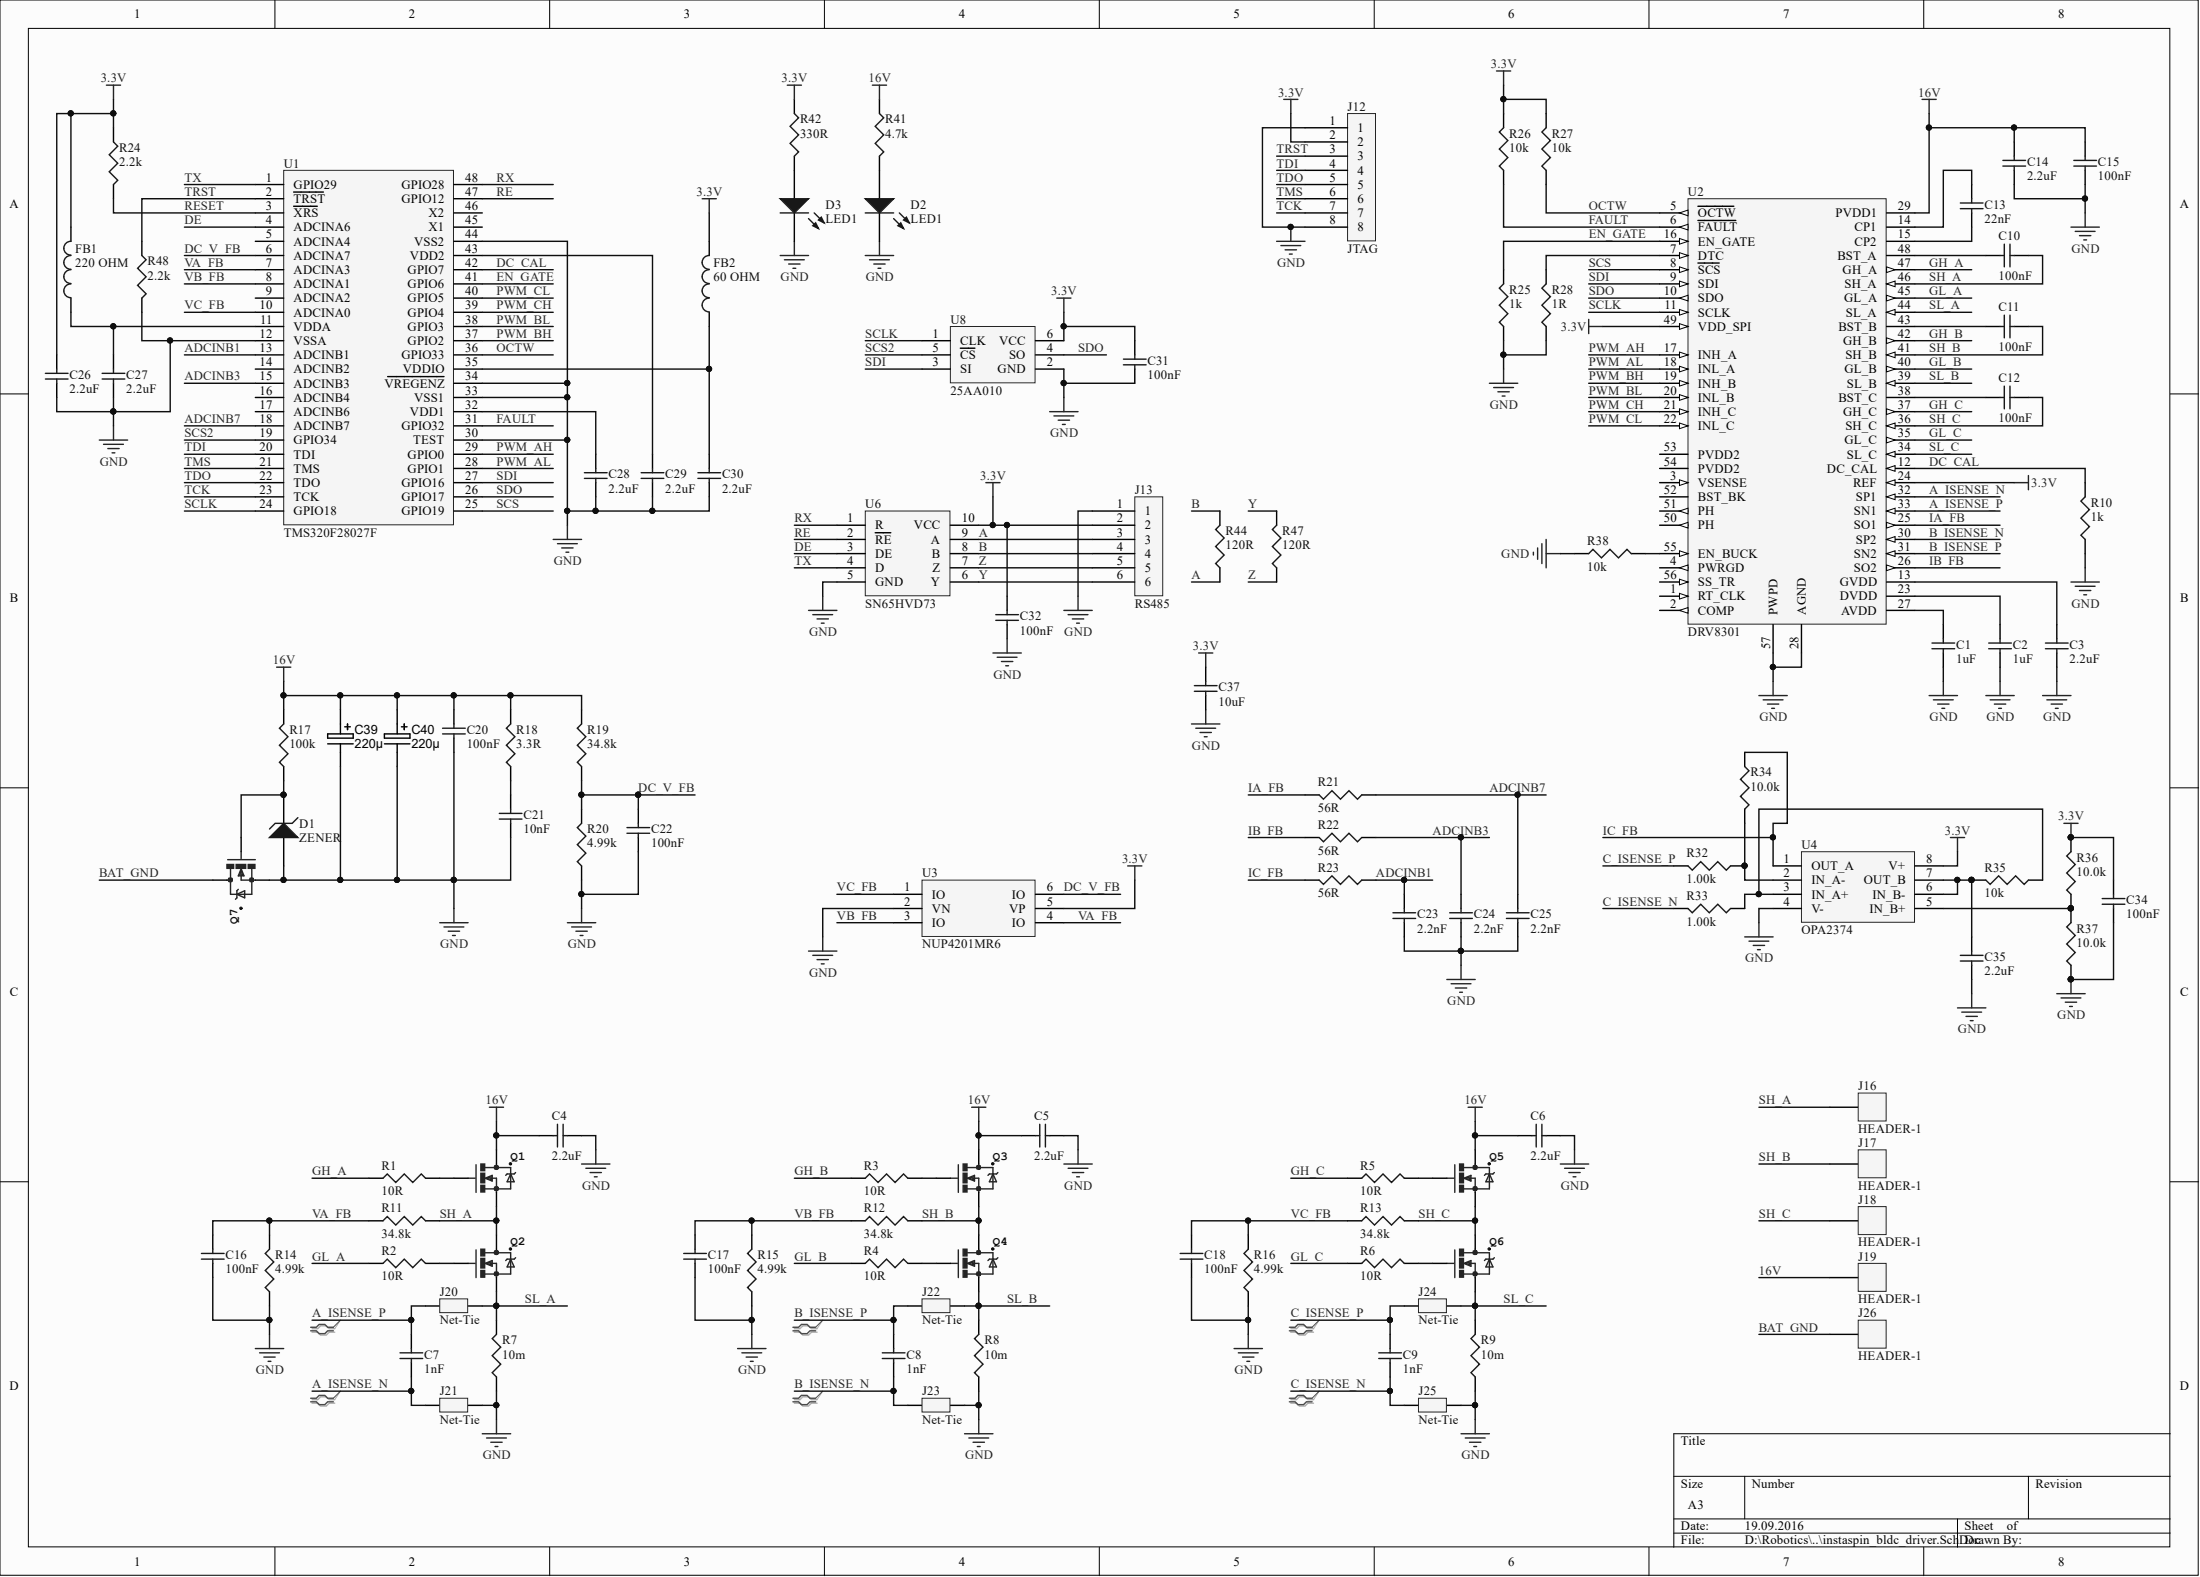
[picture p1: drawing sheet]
# Altium project instaspin_bldc_driver.PrjPcb
1 sheet, 107 parts. Net scope: global (net labels, ports and power ports of the same name join across sheets).
Board file: instaspin_bldc_driver.PcbDoc

## Sheet instaspin_bldc_driver.SchDoc
size A3

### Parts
C1  1uF  [1608[0603]]
C2  1uF  [1608[0603]]
C3  2.2uF  [1608[0603]]
C4  2.2uF  [C1206]
C5  2.2uF  [C1206]
C6  2.2uF  [C1206]
C7  1nF  [1608[0603]]
C8  1nF  [1608[0603]]
C9  1nF  [1608[0603]]
C10  100nF  [1608[0603]]
C11  100nF  [1608[0603]]
C12  100nF  [1608[0603]]
C13  22nF  [1608[0603]]
C14  2.2uF  [C1206]
C15  100nF  [1608[0603]]
C16  100nF  [1608[0603]]
C17  100nF  [1608[0603]]
C18  100nF  [1608[0603]]
C20  100nF  [1608[0603]]
C21  10nF  [1608[0603]]
C22  100nF  [1608[0603]]
C23  2.2nF  [1608[0603]]
C24  2.2nF  [1608[0603]]
C25  2.2nF  [1608[0603]]
C26  2.2uF  [1608[0603]]
C27  2.2uF  [1608[0603]]
C28  2.2uF  [1608[0603]]
C29  2.2uF  [1608[0603]]
C30  2.2uF  [1608[0603]]
C31  100nF  [1608[0603]]
C32  100nF  [1608[0603]]
C34  100nF  [1608[0603]]
C35  2.2uF  [1608[0603]]
C37  10uF  [C1206]
C39  220µ  [CAP_ELEC_6.3x4.2]
C40  220µ  [CAP_ELEC_6.3x4.2]
D1  ZENER  [SODFL370X135-2N]
D2  LED1  [1608[0603]]
D3  LED1  [1608[0603]]
FB1  220 OHM  [INDC1608L]
FB2  60 OHM  [INDC1608L]
J12  JTAG  [MICRO-MATCH-8]
J13  RS485  [MICRO-MATCH-6]
J16  HEADER-1  [2MM-BANANA-SOCKET]
J17  HEADER-1  [2MM-BANANA-SOCKET]
J18  HEADER-1  [2MM-BANANA-SOCKET]
J19  HEADER-1  [2MM-BANANA-SOCKET]
J20  Net-Tie  [NET-TIE-0803]  (net tie, no BOM)
J21  Net-Tie  [NET-TIE-0803]  (net tie, no BOM)
J22  Net-Tie  [NET-TIE-0803]  (net tie, no BOM)
J23  Net-Tie  [NET-TIE-0803]  (net tie, no BOM)
J24  Net-Tie  [NET-TIE-0803]  (net tie, no BOM)
J25  Net-Tie  [NET-TIE-0803]  (net tie, no BOM)
J26  HEADER-1  [2MM-BANANA-SOCKET]
Q1  MOSFET-N  [SOT669]  (value not drawn)
Q2  MOSFET-N  [SOT669]  (value not drawn)
Q3  MOSFET-N  [SOT669]  (value not drawn)
Q4  MOSFET-N  [SOT669]  (value not drawn)
Q5  MOSFET-N  [SOT669]  (value not drawn)
Q6  MOSFET-N  [SOT669]  (value not drawn)
Q7  MOSFET-N  [SOT669]  (value not drawn)
R1  10R  [J1-0603]
R2  10R  [J1-0603]
R3  10R  [J1-0603]
R4  10R  [J1-0603]
R5  10R  [J1-0603]
R6  10R  [J1-0603]
R7  10m  [2512M]
R8  10m  [2512M]
R9  10m  [2512M]
R10  1k  [J1-0603]
R11  34.8k  [J1-0603]
R12  34.8k  [J1-0603]
R13  34.8k  [J1-0603]
R14  4.99k  [J1-0603]
R15  4.99k  [J1-0603]
R16  4.99k  [J1-0603]
R17  100k  [J1-0603]
R18  3.3R  [C1206]
R19  34.8k  [J1-0603]
R20  4.99k  [J1-0603]
R21  56R  [J1-0603]
R22  56R  [J1-0603]
R23  56R  [J1-0603]
R24  2.2k  [J1-0603]
R25  1k  [J1-0603]
R26  10k  [J1-0603]
R27  10k  [J1-0603]
R28  1R  [J1-0603]
R32  1.00k  [J1-0603]
R33  1.00k  [J1-0603]
R34  10.0k  [J1-0603]
R35  10k  [J1-0603]
R36  10.0k  [J1-0603]
R37  10.0k  [J1-0603]
R38  10k  [J1-0603]
R41  4.7k  [J1-0603]
R42  330R  [J1-0603]
R44  120R  [J1-0603]
R47  120R  [J1-0603]
R48  2.2k  [J1-0603]
U1  TMS320F28027F  [PQFP48]
U2  DRV8301  [SO56_POWERPAD]
U3  NUP4201MR6  [TSOP-6]
U4  OPA2374  [SOT23-8]
U6  SN65HVD73  [SOP10]
U8  25AA010  [TSOT-23-6]

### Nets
3.3V: C26.2 C31.1 C32.1 C34.2 C37.2 FB1.2 FB2.2 J12.2 J13.2 R24.1 R26.2 R27.2 R36.2 R42.1 U2.24(REF) U2.49(VDD_SPI) U3.5(VP) U4.8(V+) U6.10(VCC) U8.6(VCC)
16V: C4.1 C5.1 C6.1 C14.2 C15.1 C20.2 C39.1 C40.1 J19.1 Q1.D Q3.D Q5.D R17.2 R18.2 R19.2 R41.1 U2.29(PVDD1)
GND: C1.1 C2.1 C3.1 C4.2 C5.2 C6.2 C14.1 C15.2 C16.1 C17.1 C18.1 C20.1 C21.1 C22.1 C23.1 C24.1 C25.1 C26.1 C27.1 C28.1 C29.1 C30.1 C31.2 C32.2 C34.1 C35.1 C37.1 C39.2 C40.2 D1.2 D2.2(K) D3.2(K) J12.1 J12.8 J13.1 J21.2 J23.2 J25.2 Q7.S R7.1 R8.1 R9.1 R10.1 R14.1 R15.1 R16.1 R20.1 R25.1 R28.1 R37.1 R38.1 R48.2 U1.12(VSSA) U1.30(TEST) U1.33(VSS1) U1.34(~{VREGENZ}) U1.44(VSS2) U2.28(AGND) U2.57(PWPD) U3.2(VN) U4.4(V-) U6.5(GND) U8.2(GND)
A: J13.3 R44.1 U6.9(A)
A_ISENSE_N: C7.1 J21.1 U2.32(SP1)
A_ISENSE_P: C7.2 J20.1 U2.33(SN1)
ADCINB1: C23.2 R23.1 U1.13(ADCINB1)
ADCINB3: C24.2 R22.1 U1.15(ADCINB3)
ADCINB7: C25.2 R21.1 U1.18(ADCINB7)
B: J13.4 R44.2 U6.8(B)
B_ISENSE_N: C8.1 J23.1 U2.30(SP2)
B_ISENSE_P: C8.2 J22.1 U2.31(SN2)
BAT_GND: J26.1 Q7.D
C_ISENSE_N: C9.1 J25.1 R33.2
C_ISENSE_P: C9.2 J24.1 R32.2
DC_CAL: R10.2 U1.42(GPIO7) U2.12(DC_CAL)
DC_V_FB: C22.2 R19.1 R20.2 U1.6(ADCINA7) U3.6(IO)
DE: U1.4(ADCINA6) U6.3(DE)
EN_GATE: R25.2 U1.41(GPIO6) U2.16(EN_GATE)
FAULT: R26.1 U1.31(GPIO32) U2.6(~{FAULT})
GH_A: R1.1 U2.47(GH_A)
GH_B: R3.1 U2.42(GH_B)
GH_C: R5.1 U2.37(GH_C)
GL_A: R2.1 U2.45(GL_A)
GL_B: R4.1 U2.40(GL_B)
GL_C: R6.1 U2.35(GL_C)
IA_FB: R21.2 U2.25(SO1)
IB_FB: R22.2 U2.26(SO2)
IC_FB: R23.2 R34.1 U4.1(OUT_A)
OCTW: R27.1 U1.36(GPIO33) U2.5(~{OCTW})
PWM_AH: U1.29(GPIO0) U2.17(INH_A)
PWM_AL: U1.28(GPIO1) U2.18(INL_A)
PWM_BH: U1.37(GPIO2) U2.19(INH_B)
PWM_BL: U1.38(GPIO3) U2.20(INL_B)
PWM_CH: U1.39(GPIO4) U2.21(INH_C)
PWM_CL: U1.40(GPIO5) U2.22(INL_C)
RE: U1.47(GPIO12) U6.2(~{RE})
RESET: R24.2 U1.3(~{XRS})
RX: U1.48(GPIO28) U6.1(R)
SCLK: U1.24(GPIO18) U2.11(SCLK) U8.1(CLK)
SCS: U1.25(GPIO19) U2.8(~{SCS})
SCS2: U1.19(GPIO34) U8.5(~{CS})
SDI: U1.27(GPIO16) U2.9(SDI) U8.3(SI)
SDO: U1.26(GPIO17) U2.10(SDO) U8.4(SO)
SH_A: C10.1 J16.1 Q1.S Q2.D R11.2 U2.46(SH_A)
SH_B: C11.1 J17.1 Q3.S Q4.D R12.2 U2.41(SH_B)
SH_C: C12.1 J18.1 Q5.S Q6.D R13.2 U2.36(SH_C)
SL_A: J20.2 Q2.S R7.2 U2.44(SL_A)
SL_B: J22.2 Q4.S R8.2 U2.39(SL_B)
SL_C: J24.2 Q6.S R9.2 U2.34(SL_C)
TCK: J12.7 U1.23(TCK)
TDI: J12.4 U1.20(TDI)
TDO: J12.5 U1.22(TDO)
TMS: J12.6 U1.21(TMS)
TRST: J12.3 R48.1 U1.2(~{TRST})
TX: U1.1(GPIO29) U6.4(D)
VA_FB: C16.2 R11.1 R14.2 U1.7(ADCINA3) U3.4(IO)
VB_FB: C17.2 R12.1 R15.2 U1.8(ADCINA1) U3.3(IO)
VC_FB: C18.2 R13.1 R16.2 U1.10(ADCINA0) U3.1(IO)
Y: J13.6 R47.2 U6.6(Y)
Z: J13.5 R47.1 U6.7(Z)
NetC1_2: C1.2 U2.27(AVDD)
NetC2_2: C2.2 U2.23(DVDD)
NetC3_2: C3.2 U2.13(GVDD)
NetC10_2: C10.2 U2.48(BST_A)
NetC11_2: C11.2 U2.43(BST_B)
NetC12_2: C12.2 U2.38(BST_C)
NetC13_1: C13.1 U2.14(CP1)
NetC13_2: C13.2 U2.15(CP2)
NetC21_2: C21.2 R18.1
NetC27_2: C27.2 FB1.1 U1.11(VDDA)
NetC28_2: C28.2 U1.32(VDD1)
NetC29_2: C29.2 U1.43(VDD2)
NetC30_2: C30.2 FB2.1 U1.35(VDDIO)
NetC35_2: C35.2 R35.2 U4.6(IN_B-) U4.7(OUT_B)
NetD1_1: D1.1 Q7.G R17.1
NetD2_1: D2.1(A) R41.2
NetD3_1: D3.1(A) R42.2
NetQ1_G: Q1.G R1.2
NetQ2_G: Q2.G R2.2
NetQ3_G: Q3.G R3.2
NetQ4_G: Q4.G R4.2
NetQ5_G: Q5.G R5.2
NetQ6_G: Q6.G R6.2
NetR28_2: R28.2 U2.7(DTC)
NetR32_1: R32.1 R34.2 U4.2(IN_A-)
NetR33_1: R33.1 R35.1 U4.3(IN_A+)
NetR36_1: R36.1 R37.2 U4.5(IN_B+)
NetR38_2: R38.2 U2.55(EN_BUCK)

Not connected (* = marked no-connect by the designer): U1 5(ADCINA4) 9(ADCINA2) 14(ADCINB2) 16(ADCINB4) 17(ADCINB6) 45(X1) 46(X2); U2 1(RT_CLK) 2(COMP) 3(VSENSE) 4(PWRGD) 50(PH) 51(PH) 52(BST_BK) 53(PVDD2) 54(PVDD2) 56(SS_TR)

### Layout directives
differential pair: A_ISENSE_N, A_ISENSE_P, B_ISENSE_N, B_ISENSE_P, C_ISENSE_N, C_ISENSE_P
